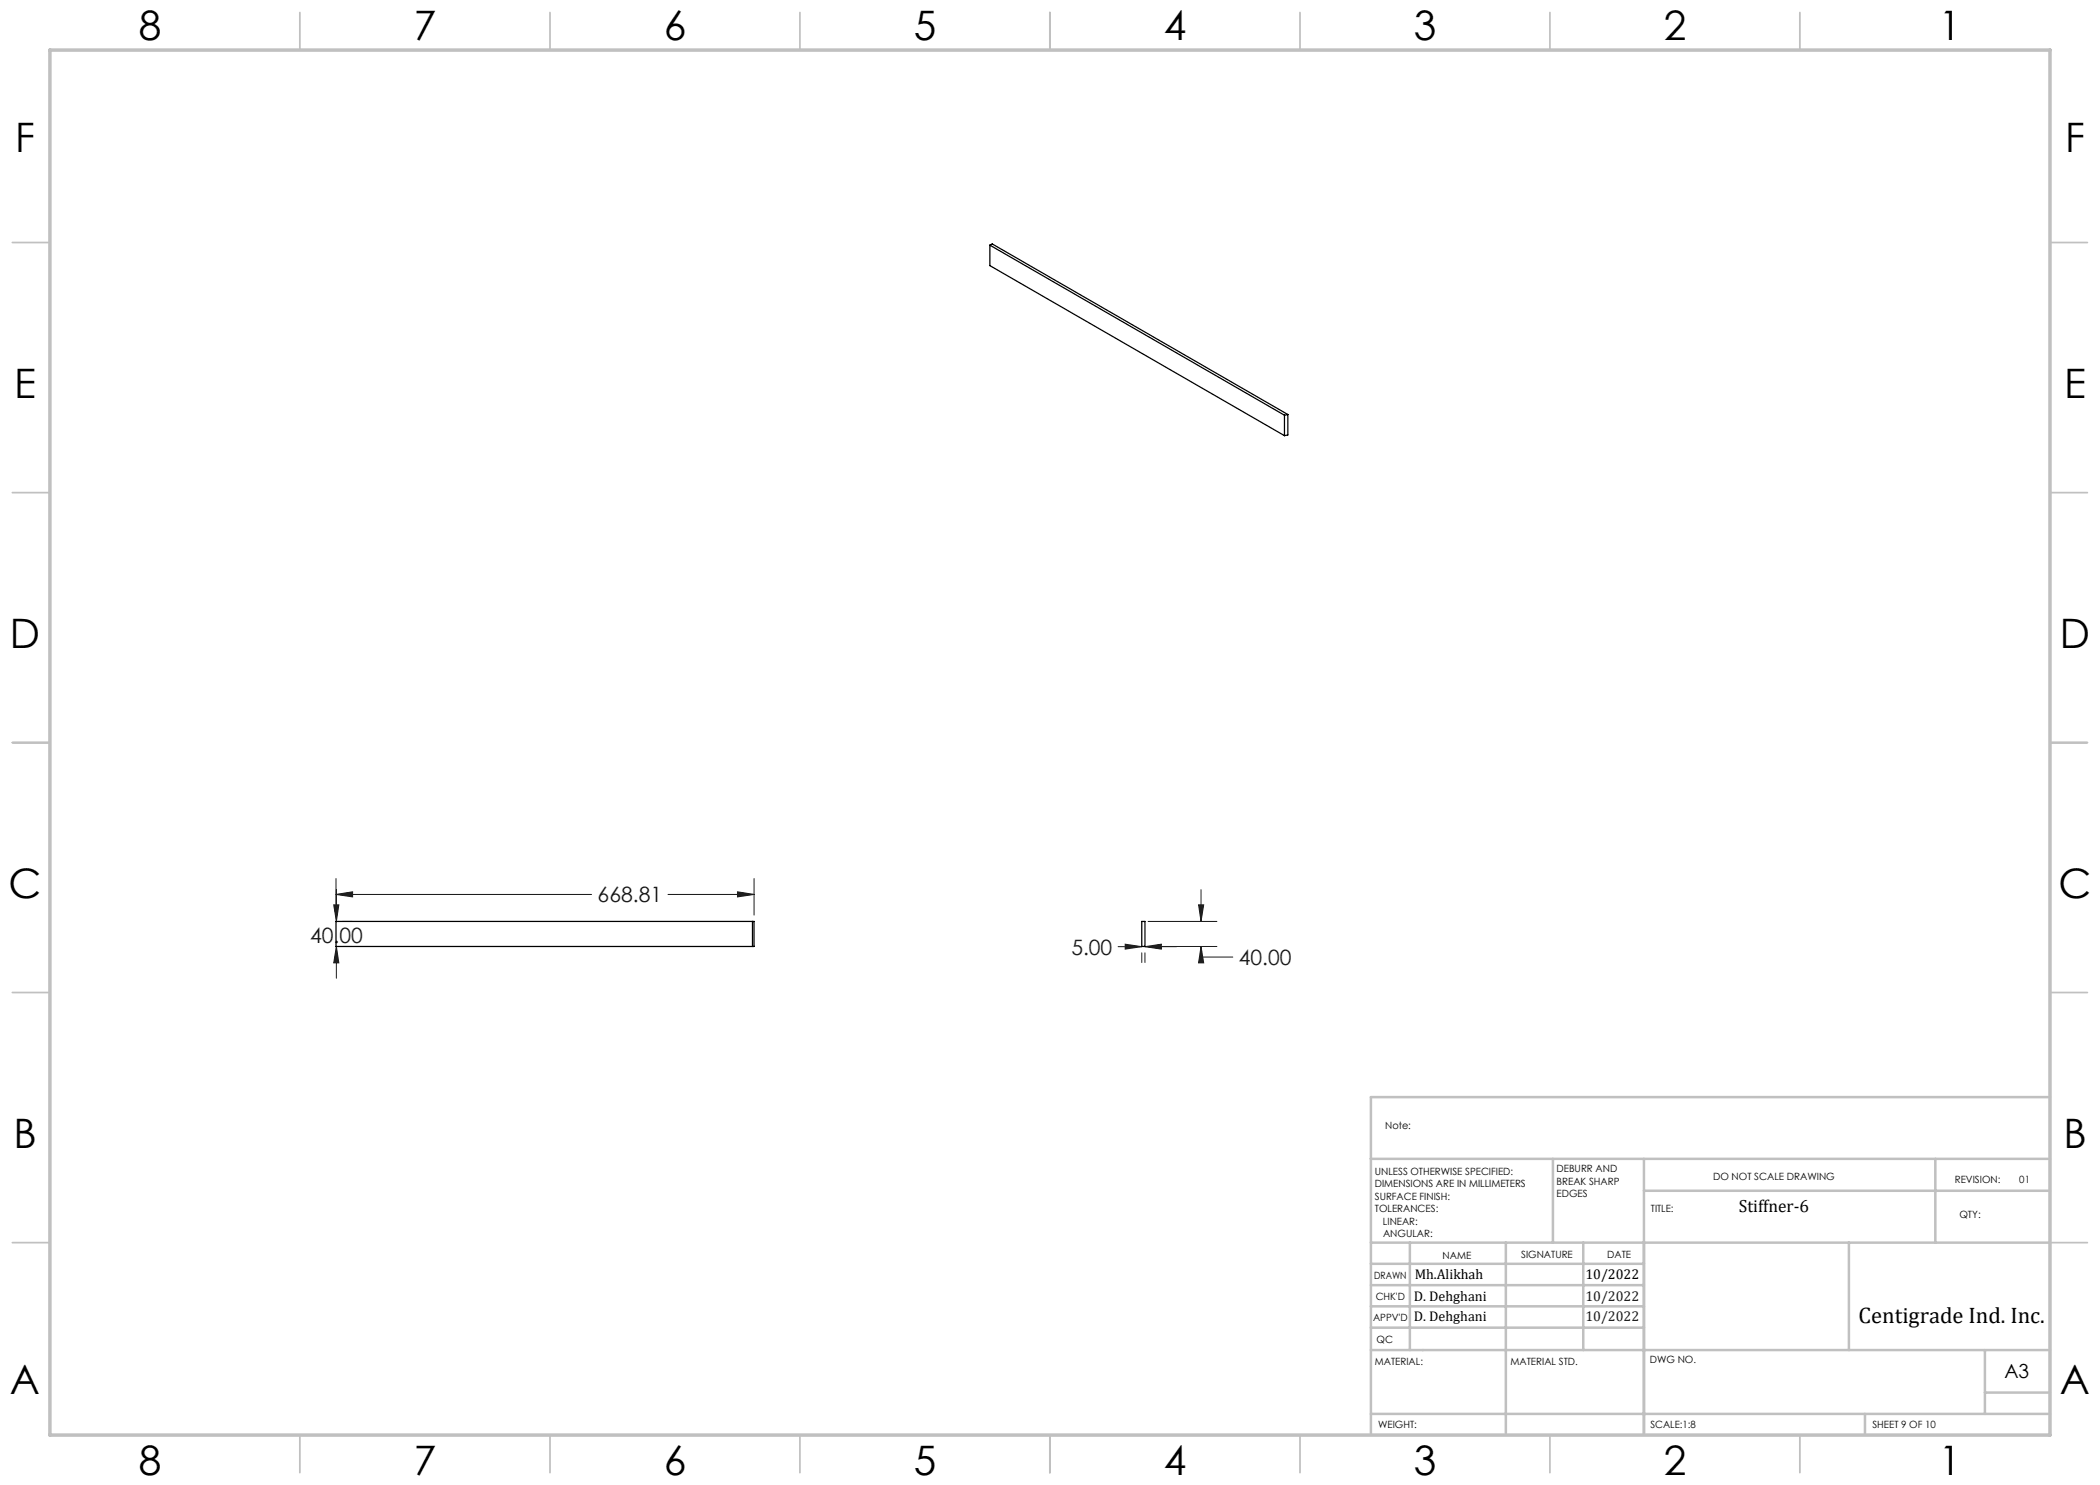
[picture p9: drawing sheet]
<svg xmlns="http://www.w3.org/2000/svg" width="420mm" height="297mm" viewBox="0 0 420 297" stroke-linecap="round" stroke-linejoin="round" font-family="sans-serif">
<g fill="none" stroke="#191924" stroke-width=".2">
<path d="M67.2 178.9l3.3-.5v1zM67.2 175.7v7.3M67.2 178.9h51.1M67.3 177.9v6.4M133.6 178.9h17.2M147.5 178.4l3.3 .5-3.3 .5zM150.8 175.7v7.3M240.2 177.9v6.4M66.7 181h1.1l-.5 3.3zM67.3 189.3l.5 3.3h-1.1zM67.3 189.3v6.3M68.5 189.3h1.9"/>
<path d="M68.5 184.3h1.9M223.6 189.3h4.8M225 188.8l3.4 .5-3.4 .5zM228.4 190.6v1.9M229 189.3l3.3-.5v1zM229 190.6v1.9M229 189.3h6.3M229.6 189.3h13.8M229.6 184.3h13.8M239.7 181h1l-.5 3.3zM240.2 189.3v2.1h6.4M240.2 189.3l.5 3.3h-1z"/>
</g>
<g fill="none" stroke="#c0c0c0" stroke-width=".35">
<path d="M60 2.5v7.5M110 2.5v7.5M160 2.5v7.5M210 2.5v7.5M260 2.5v7.5M310 2.5v7.5M360 2.5v7.5M2.5 48.5h7.5M410 48.5h7.5M2.5 98.5h7.5M410 98.5h7.5M2.5 148.5h7.5"/>
<path d="M410 148.5h7.5M2.5 198.5h7.5M410 198.5h7.5M2.5 248.5h7.5M410 248.5h7.5M60 287v7.5M110 287v7.5M160 287v7.5M210 287v7.5M260 287v7.5M310 287v7.5M360 287v7.5"/>
</g>
<g fill="none" stroke="#c0c0c0" stroke-width=".5">
<path d="M410 219.4h-135.8v67.4M274.2 231.8h135.8M310.6 231.8v16.7M328.8 231.8v55.2M328.8 238.2h81.2M387.1 231.8v16.7M274.2 248.5h135.8M274.2 257h54.6M274.2 252.8h54.6M282 248.5v21.5M301.2 248.5v38.3M316.7 248.5v21.5"/>
<path d="M369.8 248.5v21.5M274.2 265.5h54.6M274.2 261.3h54.6M274.2 270h135.8M397 270v12.8M397 278.5h13M274.2 282.8h135.8M373 282.8v4.2"/>
</g>
<path d="M10 10h400v277h-400z" fill="none" stroke="#c0c0c0" stroke-width=".7"/>
<path d="M67.3 189.3l.5 3.3h-1.1zM66.7 181h1.1l-.5 3.3zM147.5 178.4l3.3 .5-3.3 .5zM67.2 178.9l3.3-.5v1zM225 188.8l3.4 .5-3.4 .5zM229 189.3l3.3-.5v1zM240.2 189.3l.5 3.3h-1zM239.7 181h1l-.5 3.3z" fill="#191924"/>
<path d="M198 49l.4-.2 59.2 34.1M198 49l58.9 34M198 49v4.1l58.9 34M256.9 83v4.1M257.6 82.9l-.7 .1M257.6 82.9v4.1l-.7 .1M67.2 184.3h83.6v5h-83.6zM150.5 184.3v5M228.4 184.3h.6v5h-.6z" fill="none" stroke="#000" stroke-width=".25"/>
<g font-size="8.1">
<text x="27.8" y="8">8</text>
<text x="82.8" y="8">7</text>
<text x="132.8" y="8">6</text>
<text x="182.8" y="8">5</text>
<text x="232.8" y="8">4</text>
<text x="282.8" y="8">3</text>
<text x="332.8" y="8">2</text>
<text x="387.8" y="8">1</text>
<text x="3" y="30.4">F</text>
<text x="413" y="30.4">F</text>
<text x="2.8" y="79.6">E</text>
<text x="412.8" y="79.6">E</text>
<text x="2" y="129.6">D</text>
<text x="412" y="129.6">D</text>
<text x="1.7" y="179.6">C</text>
<text x="411.7" y="179.6">C</text>
<text x="2.7" y="229.6">B</text>
<text x="412.7" y="229.6">B</text>
<text x="2" y="278.9">A</text>
<text x="412" y="278.9">A</text>
<text x="27.8" y="295">8</text>
<text x="82.8" y="295">7</text>
<text x="132.8" y="295">6</text>
<text x="182.8" y="295">5</text>
<text x="232.8" y="295">4</text>
<text x="282.8" y="295">3</text>
<text x="332.8" y="295">2</text>
<text x="387.8" y="295">1</text>
</g>
<text font-size="4.5" x="371.7" y="264.6">Centigrade Ind. Inc.</text>
<g font-size="4.2" fill="#191924">
<text x="119.5" y="180.5">668.81</text>
<text x="62" y="188.5">40.00</text>
<text x="214.3" y="190.9">5.00</text>
<text x="247.8" y="193">40.00</text>
</g>
<text font-size="3.9" x="400.9" y="275.5">A3</text>
<text font-size="3.5" x="347.8" y="242.4">Stiffner-6</text>
<g font-size="2.8">
<text x="282.9" y="255.9">Mh.Alikhah</text>
<text x="317.1" y="255.9">10/2022</text>
<text x="282.8" y="260.1">D. Dehghani</text>
<text x="282.8" y="264.2">D. Dehghani</text>
</g>
<g font-size="2.8" fill="#191924">
<text x="317.1" y="260.1">10/2022</text>
<text x="317.1" y="264.2">10/2022</text>
</g>
<g font-size="2">
<text x="277" y="225.8">Note:</text>
<text x="275" y="234.9">UNLESS OTHERWISE SPECIFIED:</text>
<text x="275" y="237.4">DIMENSIONS ARE IN MILLIMETERS</text>
<text x="275" y="239.9">SURFACE FINISH:</text>
<text x="311.3" y="234.5">DEBURR AND</text>
<text x="311.3" y="237">BREAK SHARP</text>
<text x="311.3" y="239.5">EDGES</text>
<text x="342.6" y="236">DO NOT SCALE DRAWING</text>
<text x="391" y="236.6">REVISION:</text>
<text x="403.9" y="236.6">01</text>
<text x="275" y="242.4">TOLERANCES:</text>
<text x="276.6" y="244.9">LINEAR:</text>
<text x="330.2" y="242.4">TITLE:</text>
<text x="391.9" y="243.7">QTY:</text>
<text x="276.6" y="247.4">ANGULAR:</text>
<text x="288.5" y="251.7">NAME</text>
<text x="304.2" y="251.7">SIGNATURE</text>
<text x="321.4" y="251.7">DATE</text>
<text x="274.8" y="255.9">DRAWN</text>
<text x="275.1" y="260.1">CHK'D</text>
<text x="274.6" y="264.2">APPV'D</text>
<text x="275.3" y="268.5">QC</text>
<text x="275" y="273">MATERIAL:</text>
<text x="302.1" y="273">MATERIAL STD.</text>
<text x="330" y="272.5">DWG NO.</text>
<text x="275.6" y="285.6">WEIGHT:</text>
<text x="330.1" y="285.6">SCALE:1:8</text>
<text x="374.5" y="285.6">SHEET 9 OF 10</text>
</g>
</svg>
